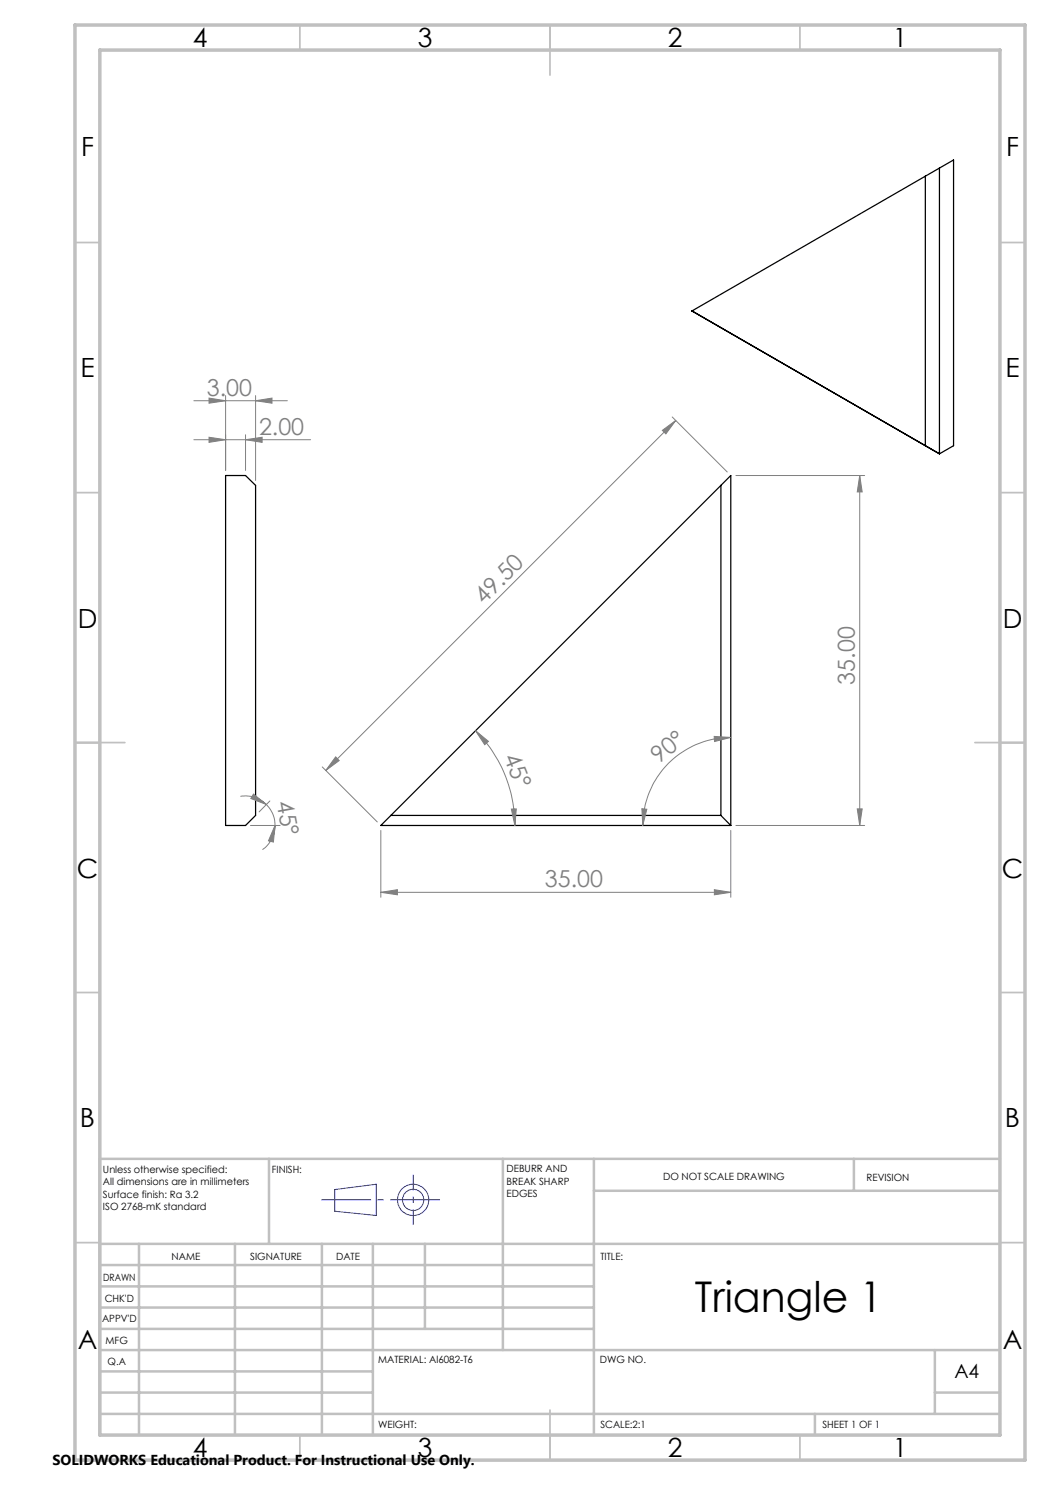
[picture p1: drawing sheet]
<svg xmlns="http://www.w3.org/2000/svg" width="210mm" height="297mm" viewBox="0 0 210 297" stroke-linecap="round" stroke-linejoin="round" font-family="sans-serif">
<path d="M185.1 35.2v53.9l2.8 1.7M185.1 35.2l5.6-3.2v57.1l-2.8 1.7M185.1 35.2l-46.7 27M187.9 33.6v57.2M138.4 62.2h.1M138.4 62.2l49.5 28.6M45.1 95.1h4l2 2v66l-2 2h-4zM144.2 97.1v66M76.2 165.1l70-70v70zM78.2 163.1h66M144.2 163.1l2 2" fill="none" stroke="#000" stroke-width=".25"/>
<g fill="none" stroke="#808080" stroke-width=".2">
<path d="M41.8 79.6l3.3 .5-3.3 .5zM45.1 79.1v15M51.1 79.1v17M38.8 87.9h23.3M38.8 80.1h18.7M41.8 87.5l3.3 .4-3.3 .6zM49.1 87.9l3.3-.4v1zM49.1 87v7.1M51.1 80.1l3.3-.5v1zM132.5 86.1l2.6-2-1.9 2.7zM134.4 83.4l11.1 11M135.1 84.1l-69.9 70"/>
<path d="M147.2 95.1h25.7M171.9 95.1l.5 3.3h-1zM171.9 95.1v70M48.1 159.3a5.9 5.9 0 0 1 5.2 1.6M50.7 158.8l2.6 2.1-3.1-1.2zM64.5 153.4l11 11M67.1 151.4l.7 .7-2.6 2zM95.1 146.2l2.6 2.1-.8 .6zM95.1 146.2a26.7 26.7 0 0 1 7.9 18.9M142.8 147.3l3.4 .2-3.3 .8zM146.2 147.5a17.6 17.6 0 0 0-17.6 17.6M50.1 165.1h5.9"/>
<path d="M53.3 160.9a5.7 5.7 0 0 1 1.7 4.2M54 160.2l-2.2 2.2M55 165.1l-.3 3.3-1-.2zM55 165.1a5.7 5.7 0 0 1-2.5 4.8M76.2 178.5l3.3-.6v1.1zM76.2 166.1v13.4M76.2 178.5h70M102.3 161.8h1l-.3 3.3zM128.4 161.7l1 .2-.8 3.2zM142.9 177.9l3.3 .6-3.3 .5zM146.2 166.1v13.4M147.2 165.1h25.7"/>
<path d="M171.4 161.8h1l-.5 3.3z"/>
</g>
<g fill="none" stroke="#00f" stroke-width=".2">
<path d="M67 237.9l8.2-1v6.2l-8.2-.9z"/>
<circle cx="82.6" cy="240" r="3.1"/>
<circle cx="82.6" cy="240" r="2.12"/>
</g>
<path d="M82.6 235v10" fill="none" stroke="#00f" stroke-width=".2" stroke-dasharray="15.2 1.3 1.3 1.3" stroke-dashoffset="12.1" stroke-linecap="butt"/>
<path d="M88 240h-23.8" fill="none" stroke="#00f" stroke-width=".2" stroke-dasharray="15.2 1.3 1.3 1.3" stroke-dashoffset="5.3" stroke-linecap="butt"/>
<g fill="none" stroke="#c0c0c0" stroke-width=".35">
<path d="M60 5v5M110 5v10M160 5v5M15 48.5h5M200 48.5h5M15 98.5h5M200 98.5h5M15 148.5h10M195 148.5h10M15 198.5h5M200 198.5h5M15 248.5h5"/>
<path d="M200 248.5h5M60 287v5M110 282v10M160 287v5"/>
</g>
<g fill="none" stroke="#c0c0c0" stroke-width=".5">
<path d="M53.8 231.8v17M100.6 231.8v38.2M118.8 231.8v55.2M118.8 238.2h81.2M170.8 231.8v6.4M200 231.8h-180v55.2M20 248.8h180M20 257.3h98.8M20 253h98.8M27.8 248.8v38.2M47 248.8v38.2M64.4 248.8v38.2"/>
<path d="M74.6 248.8v38.2M85 248.8v17M20 265.8h98.8M20 261.5h98.8M20 278.5h54.6M20 274.3h54.6M20 270h180M187 278.5h13M187 270v12.8M20 282.8h180M163 282.8v4.2"/>
</g>
<path d="M15 5h190v287h-190zM20 10h180v277h-180z" fill="none" stroke="#c0c0c0" stroke-width=".7"/>
<g fill="#808080">
<path d="M55 165.1l-.3 3.3-1-.2zM50.7 158.8l2.6 2.1-3.1-1.2z"/>
<path d="M102.3 161.8h1l-.3 3.3zM95.1 146.2l2.6 2.1-.8 .6z"/>
<path d="M142.9 177.9l3.3 .6-3.3 .5zM76.2 178.5l3.3-.6v1.1z"/>
<path d="M41.8 87.5l3.3 .4-3.3 .6zM49.1 87.9l3.3-.4v1z"/>
<path d="M41.8 79.6l3.3 .5-3.3 .5zM51.1 80.1l3.3-.5v1z"/>
<path d="M142.8 147.3l3.4 .2-3.3 .8zM128.4 161.7l1 .2-.8 3.2z"/>
<path d="M67.1 151.4l.7 .7-2.6 2zM132.5 86.1l2.6-2-1.9 2.7z"/>
<path d="M171.9 95.1l.5 3.3h-1zM171.4 161.8h1l-.5 3.3z"/>
</g>
<text font-size="8.5" x="139" y="262.4">Triangle 1</text>
<g font-size="5.3">
<text x="38.5" y="9.5">4</text>
<text x="83.5" y="9.5">3</text>
<text x="133.6" y="9.5">2</text>
<text x="178.6" y="9.5">1</text>
<text x="16.2" y="31.2">F</text>
<text x="201.2" y="31.2">F</text>
<text x="16.1" y="75.5">E</text>
<text x="201.1" y="75.5">E</text>
<text x="15.5" y="125.5">D</text>
<text x="200.5" y="125.5">D</text>
<text x="15.4" y="175.5">C</text>
<text x="200.4" y="175.5">C</text>
<text x="16" y="225.5">B</text>
<text x="201" y="225.5">B</text>
<text x="15.5" y="269.7">A</text>
<text x="200.5" y="269.7">A</text>
<text x="38.5" y="291.5">4</text>
<text x="83.5" y="291.5">3</text>
<text x="133.6" y="291.5">2</text>
<text x="178.6" y="291.5">1</text>
</g>
<g font-size="4.7" fill="#808080">
<text x="41.4" y="79.1">3.00</text>
<text x="51.8" y="86.9">2.00</text>
<text x="96.8" y="121" transform="rotate(-45 96.8 121)">49.50</text>
<text x="170.9" y="136.9" transform="rotate(-90 170.9 136.9)">35.00</text>
<text x="100.7" y="151.4" transform="rotate(68 100.7 151.4)">45°</text>
<text x="131.8" y="152.8" transform="rotate(-39 131.8 152.8)">90°</text>
<text x="55.3" y="160.4" transform="rotate(80 55.3 160.4)">45°</text>
<text x="109" y="177.4">35.00</text>
</g>
<text font-size="3.9" x="190.9" y="275.5">A4</text>
<text font-size="2.9" x="10.5" y="292.9">SOLIDWORKS Educational Product. For Instructional Use Only.</text>
<g font-size="2">
<text x="20.6" y="234.6">Unless otherwise specified:</text>
<text x="20.6" y="237.1">All dimensions are in millimeters</text>
<text x="20.6" y="239.6">Surface finish: Ra 3.2</text>
<text x="54.4" y="234.6">FINISH:</text>
<text x="101.3" y="234.5">DEBURR AND</text>
<text x="101.3" y="237">BREAK SHARP</text>
<text x="101.3" y="239.5">EDGES</text>
<text x="132.6" y="236">DO NOT SCALE DRAWING</text>
<text x="173.3" y="236.2">REVISION</text>
<text x="20.6" y="242.1">ISO 2768-mK standard</text>
<text x="34.3" y="252">NAME</text>
<text x="50" y="251.9">SIGNATURE</text>
<text x="67.2" y="251.9">DATE</text>
<text x="120.1" y="251.9">TITLE:</text>
<text x="20.6" y="256.1">DRAWN</text>
<text x="20.9" y="260.3">CHK'D</text>
<text x="20.4" y="264.4">APPV'D</text>
<text x="21.1" y="268.8">MFG</text>
<text x="21.5" y="273">Q.A</text>
<text x="75.6" y="272.5">MATERIAL: Al6082-T6</text>
<text x="120" y="272.5">DWG NO.</text>
<text x="75.6" y="285.5">WEIGHT:</text>
<text x="120.1" y="285.6">SCALE:2:1</text>
<text x="164.5" y="285.6">SHEET 1 OF 1</text>
</g>
</svg>
